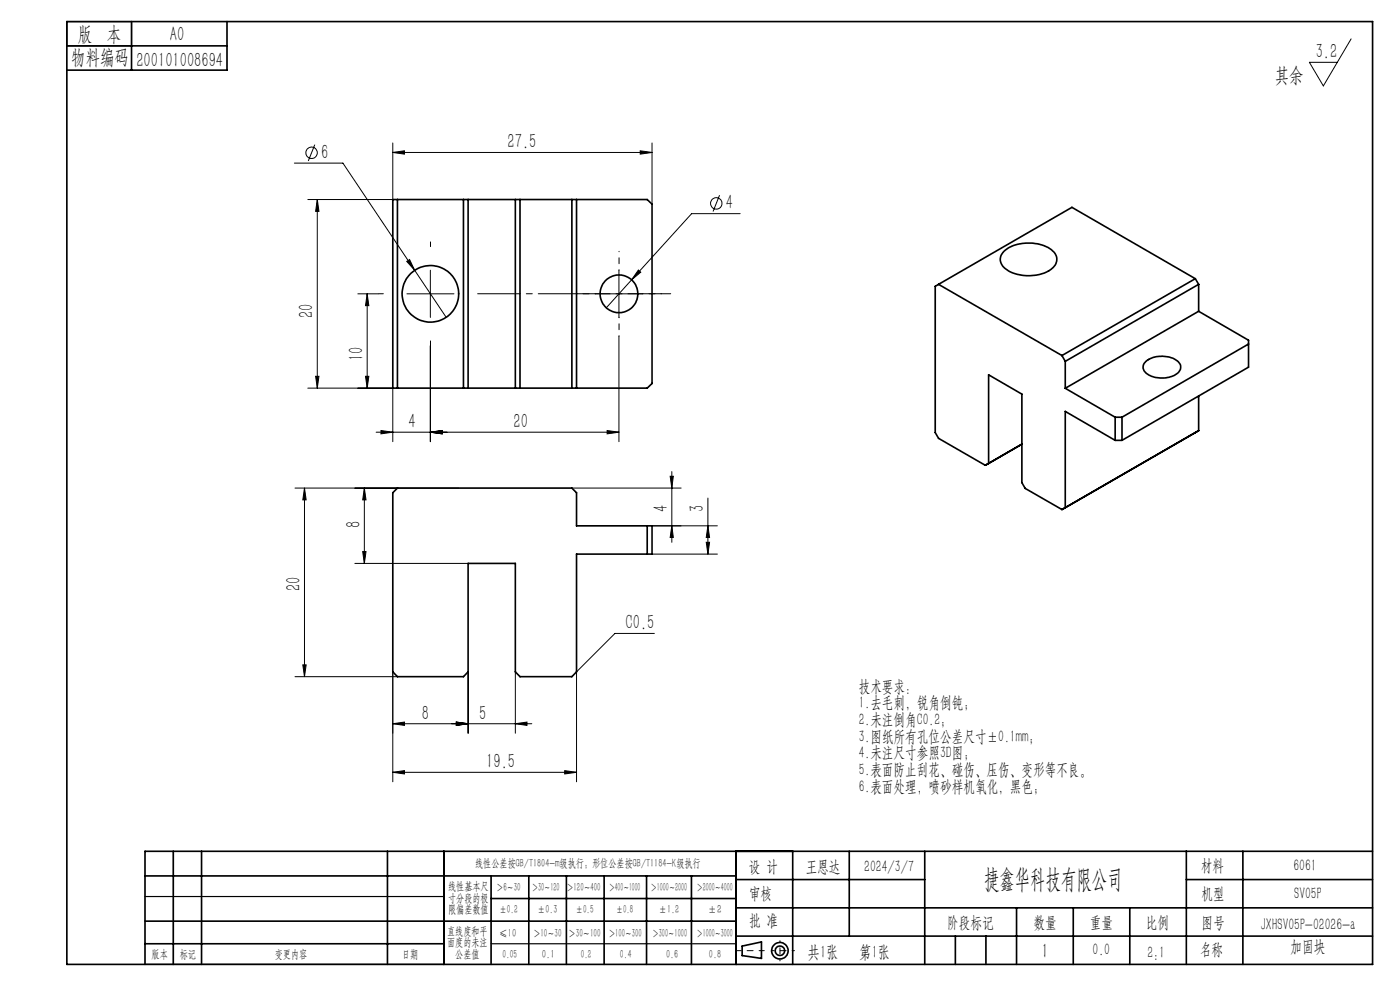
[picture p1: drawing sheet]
<svg xmlns="http://www.w3.org/2000/svg" width="297mm" height="210mm" viewBox="0 0 297 210" stroke-linecap="round" stroke-linejoin="round" font-family="sans-serif">
<g fill="none" stroke="#000" stroke-width=".21">
<path d="M286.6 8.2l-5.9 10-2.9-5h5.9M62.4 34.6h10.3l15.3 22.8M66.8 30.7l-1.4 3.4M83.3 32.3l2.5-.3v.7zM83.3 30.3v12h-18M83.3 32.3h55M135.8 32l2.5 .3-2.5 .4zM138.3 30.3v13M67.3 42.3v40M67.3 42.3l.4 2.5h-.7zM86.3 55.4l.6-.3 1.1 2.3zM88 57.4l6.7 9.9"/>
<path d="M91.3 57.3v10M131.3 57.3v10M135.4 57.3l.5 .4-1.9 1.7zM152.6 41.4l-1.3 3.5M157 45.3h-10.3l-18.1 20M67 79.8h.7l-.4 2.5zM75.9 62.3h4.4M77.5 79.8h.7l-.3 2.5zM77.9 62.3v20M77.9 62.3l.3 2.5h-.7zM86.3 62.3h10M91.3 73.3v20.4"/>
<path d="M126.3 62.3h10M131.3 71.3v22.4M65.3 82.3h18v11.4M79.8 91.7h51.5M80.8 91.3l2.5 .4-2.5 .3zM91.3 91.7l2.5-.4v.7zM128.8 91.3l2.5 .4-2.5 .3zM62.6 103.5h34.7M64.6 103.5v40M64.6 103.5l.3 2.5h-.7zM75.3 119.5h24M76.9 117h.7l-.3 2.5z"/>
<path d="M77.3 103.5v16M77.3 103.5l.3 2.5h-.7zM121.3 103.5h23.2M138.3 117.5h13.9M142.2 101h.6l-.3 2.5zM142.5 111.5l.3 2.5h-.6zM142.5 100v15M149.8 115h.7l-.3 2.5zM150.2 105.6v11.9M150.2 111.5l.3 2.5h-.7zM152.2 111.5h-13.9M138.8 134.4h-8.3l-8.2 8.1v23.3"/>
<path d="M62.6 143.5h21.7M64.2 141h.7l-.3 2.5zM83.3 153.5l2.5-.3v.7zM83.3 142.5v23.3M83.3 153.5h29.5M96.8 153.2l2.5 .3-2.5 .4zM99.3 142.5v13M109.3 153.5l2.5-.3v.7zM109.3 142.5v13M83.3 163.8l2.5-.3v.7zM83.3 163.8h39M119.8 163.5l2.5 .3-2.5 .4z"/>
<circle cx="66.1" cy="32.4" r="1.21"/>
<circle cx="152" cy="43.2" r="1.21"/>
</g>
<g fill="none" stroke="#000" stroke-width=".35">
<path d="M14.2 4.6h277v200h-277zM14.2 9.7h34M27.9 4.6v10.3M48.2 4.6v10.3h-34M83.3 42.3h54l1 1v38l-1 1h-54zM84.3 42.3v40M98.3 42.3v40M99.3 42.3v40M109.3 42.3v40M110.3 42.3v40M121.3 42.3v40M122.3 42.3v40"/>
<path d="M212.9 53.4a8.7 8.7 0 0 1 9.2-1 2.77 2.77 0 0 1 1.9 3.5 6.4 6.4 0 0 1-5.8 2.6 6.6 6.6 0 0 1-5.7-2.5 2.19 2.19 0 0 1 .4-2.6zM253.6 59.1l-28.3 16.3M253.6 59.1l.7 1.2M253.6 59.1l-26.2-15.1-28.3 16.3M199.1 60.3l-.7 .4v31l.7 1.3 9.9 5.7M199.1 60.3l26.2 15.1M225.3 75.4l.7 1.3M226 76.7v5.7M243.1 76.7a5.6 5.6 0 0 1 7 .2 1.65 1.65 0 0 1-.8 2.6 5.8 5.8 0 0 1-6.4-.7 1.5 1.5 0 0 1 .2-2.1zM254.3 66l-28.3 16.4M254.3 66l10.6 6.2v5.7l-26.9 15.5M254.3 60.3l-28.3 16.4"/>
<path d="M254.3 60.3v5.7M264.9 73l-26.9 15.5M209.7 98.3v-18.8l7.1 4.1v18.8l.7 1.2 7.8 4.5M209.7 98.3l-.7 .4M209.7 98.3l7.1-4.1-7.8 4.5M226 82.4l10.6 6.1M236.6 93.4l-10.6-6.1v20.4l-.7 .4M236.6 88.5v4.9M236.6 88.5h1.4M236.6 93.4h1.4M238 88.5v4.9M254.3 84v7.4"/>
<path d="M254.3 91.4l-29 16.7M254.3 91.4l-.7 .3M83.3 104.5l1-1h37l1 1v7h16v6h-16v25l-1 1h-11l-1-1v-23h-10v23l-1 1h-14l-1-1zM137.3 111.5v6M30.8 195.4h125.4M30.8 185.8h125.4M36.8 180.6v24M42.8 180.6v24M82.2 180.6v24M94.2 180.6v24M104.2 185.8v18.8M104.2 190.6h52"/>
<path d="M112.2 185.8v18.8M120.2 185.8v18.8M128.2 185.8v18.8M137.2 185.8v18.8M146.7 185.8v18.8M156.2 180.6v24M156.2 186.6h40M156.2 198.6h135M156.2 192.6h135M168.2 180.6v24M180.2 180.6v18M196.2 180.6v24"/>
<path d="M202.7 198.6v6M209.2 198.6v6M215.7 192.6v12M227.7 192.6v12M239.7 192.6v12M251.7 186.6h39.5M251.7 180.6v24M263.7 180.6v24M291.2 180.6h-260.4v24M30.8 200.2h63.4M157.4 200.7l4.1-.9v3.5l-4.1-.6z"/>
<circle cx="91.3" cy="62.3" r="6"/>
<circle cx="131.3" cy="62.3" r="4"/>
<circle cx="165.5" cy="201.7" r="1.74"/>
<circle cx="165.5" cy="201.7" r="1"/>
</g>
<path d="M131.3 57.3v-4M126.3 62.3h-4M131.3 67.3v4M136.3 62.3h4" fill="none" stroke="#000" stroke-width=".21" stroke-dasharray="15.2 1.3 1.3 1.3" stroke-dashoffset="15.1"/>
<path d="M91.3 52.3v-1M81.3 62.3h-1M91.3 72.3v1" fill="none" stroke="#000" stroke-width=".21" stroke-dasharray="15.2 1.3 1.3 1.3"/>
<path d="M101.3 62.3h41" fill="none" stroke="#000" stroke-width=".21" stroke-dasharray="15.2 1.3 1.3 1.3" stroke-dashoffset="6.2"/>
<path d="M162.1 201.7h-6" fill="none" stroke="#000" stroke-width=".21" stroke-dasharray="15.2 1.3 1.3 1.3" stroke-dashoffset="14.1"/>
<path d="M168.5 201.7h-4.8" fill="none" stroke="#000" stroke-width=".21" stroke-dasharray="15.2 1.3 1.3 1.3" stroke-dashoffset="14.7"/>
<path d="M165.5 199.6v4.2" fill="none" stroke="#000" stroke-width=".21" stroke-dasharray="15.2 1.3 1.3 1.3" stroke-dashoffset="15"/>
<path d="M14.2 4.6h13.7v5.1h-13.7zM30.8 190.2h63.4M30.8 204.6h63.4M104.2 200.2h52" fill="none" stroke="#000" stroke-width=".25"/>
<g fill="#000">
<path d="M67.3 42.3l.4 2.5h-.7zM67 79.8h.7l-.4 2.5zM77.9 62.3l.3 2.5h-.7zM77.5 79.8h.7l-.3 2.5z"/>
<path d="M149.8 115h.7l-.3 2.5zM150.2 111.5l.3 2.5h-.7z"/>
<path d="M64.2 141h.7l-.3 2.5zM64.6 103.5l.3 2.5h-.7zM76.9 117h.7l-.3 2.5zM77.3 103.5l.3 2.5h-.7zM142.5 111.5l.3 2.5h-.6zM142.2 101h.6l-.3 2.5z"/>
<path d="M96.8 153.2l2.5 .3-2.5 .4zM83.3 153.5l2.5-.3v.7zM109.3 153.5l2.5-.3v.7zM96.8 153.2l2.5 .3-2.5 .4zM135.8 32l2.5 .3-2.5 .4zM83.3 32.3l2.5-.3v.7zM91.3 91.7l2.5-.4v.7zM80.8 91.3l2.5 .4-2.5 .3zM128.8 91.3l2.5 .4-2.5 .3zM91.3 91.7l2.5-.4v.7z"/>
<path d="M83.3 163.8l2.5-.3v.7zM119.8 163.5l2.5 .3-2.5 .4zM86.3 55.4l1.7 2-1.1-2.3zM135.4 57.3l-1.4 2.1 1.9-1.7z"/>
</g>
<text font-size="5.6" x="208.8" y="188.3">捷鑫华科技有限公司</text>
<g font-size="4.4">
<text x="16.5" y="8.6">版 本</text>
<text x="36.1" y="8.6">A0</text>
<text x="15.1" y="13.7">物料编码</text>
<text x="28.9" y="14.2">200101008694</text>
<text x="270.5" y="17.3">其余</text>
<text x="279.1" y="12.3">3.2</text>
<text x="68.1" y="33.7">6</text>
<text x="107.7" y="31.4">27.5</text>
<text x="154" y="44.4">4</text>
<text x="66.5" y="67.5" transform="rotate(-90 66.5 67.5)">20</text>
<text x="77" y="76.7" transform="rotate(-90 77 76.7)">10</text>
<text x="86.7" y="90.8">4</text>
<text x="109" y="90.8">20</text>
<text x="76.4" y="112" transform="rotate(-90 76.4 112)">8</text>
<text x="141.6" y="108.5" transform="rotate(-90 141.6 108.5)">4</text>
<text x="149.3" y="108.7" transform="rotate(-90 149.3 108.7)">3</text>
<text x="63.7" y="125.4" transform="rotate(-90 63.7 125.4)">20</text>
<text x="132.7" y="133.5">C0.5</text>
<text x="89.5" y="152.6">8</text>
<text x="101.7" y="152.6">5</text>
<text x="103.2" y="162.9">19.5</text>
<text x="221" y="203.2">1</text>
</g>
<g font-size="3.8">
<text x="171.3" y="203.2">共1张</text>
<text x="182.3" y="203.2">第1张</text>
</g>
<g font-size="3.5">
<text x="182.2" y="146.7">技术要求：</text>
<text x="182.2" y="150.3">1.去毛刺，锐角倒钝；</text>
<text x="182.2" y="153.8">2.未注倒角C0.2；</text>
<text x="182.2" y="157.3">3.图纸所有孔位公差尺寸±0.1mm；</text>
<text x="182.2" y="160.9">4.未注尺寸参照3D图；</text>
<text x="182.2" y="164.4">5.表面防止刮花、碰伤、压伤、变形等不良。</text>
<text x="182.2" y="167.9">6.表面处理，喷砂样机氧化，黑色；</text>
<text x="158.9" y="184.9">设 计</text>
<text x="170.9" y="184.9">王恩达</text>
<text x="183.4" y="184.9">2024/3/7</text>
<text x="254.7" y="184.7">材料</text>
<text x="274.4" y="184.7">6061</text>
<text x="158.9" y="190.8">审核</text>
<text x="254.9" y="190.7">机型</text>
<text x="274.6" y="190.8">SV05P</text>
<text x="158.9" y="196.5">批 准</text>
<text x="200.9" y="196.9">阶段标记</text>
<text x="219.3" y="196.9">数量</text>
<text x="231.2" y="196.9">重量</text>
<text x="243.1" y="196.9">比例</text>
<text x="254.9" y="196.9">图号</text>
<text x="267.4" y="197.3">JXHSV05P-02026-a</text>
<text x="231.8" y="202.5">0.0</text>
<text x="243.4" y="203.2">2:1</text>
<text x="254.5" y="202.5">名称</text>
<text x="273.8" y="201.8">加固块</text>
</g>
<g font-size="2.5">
<text x="100.8" y="184">线性公差按GB/T1804-m级执行；形位公差按GB/T1184-K级执行</text>
<text x="95.1" y="188.8">线性基本尺</text>
<text x="95.1" y="191.3">寸分段的极</text>
<text x="105.3" y="189.1">＞6～30</text>
<text x="112.9" y="189.1">＞30～120</text>
<text x="120.2" y="188.9">＞120～400</text>
<text x="129.2" y="188.9">＞400～1000</text>
<text x="138.1" y="189.1">＞1000～2000</text>
<text x="147.8" y="189.1">＞2000～4000</text>
<text x="95.1" y="193.8">限偏差数值</text>
<text x="105.9" y="193.8">±0.2</text>
<text x="114.1" y="193.8">±0.3</text>
<text x="122.2" y="193.8">±0.5</text>
<text x="130.7" y="193.8">±0.8</text>
<text x="139.8" y="193.8">±1.2</text>
<text x="150.2" y="193.8">±2</text>
<text x="32.2" y="203.2">版本</text>
<text x="38.1" y="203.2">标记</text>
<text x="58.3" y="203.2">变更内容</text>
<text x="85.3" y="203.2">日期</text>
<text x="94.8" y="198.3">直线度和平</text>
<text x="94.8" y="200.7">面度的未注</text>
<text x="96.6" y="203.2">公差值</text>
<text x="105.9" y="198.7">≤10</text>
<text x="106.6" y="203.2">0.05</text>
<text x="113.2" y="198.7">＞10～30</text>
<text x="115" y="203.2">0.1</text>
<text x="120.6" y="198.7">＞30～100</text>
<text x="123.2" y="203.2">0.2</text>
<text x="129.1" y="198.7">＞100～300</text>
<text x="131.5" y="203.2">0.4</text>
<text x="138.4" y="198.7">＞300～1000</text>
<text x="141.3" y="203.2">0.6</text>
<text x="147.8" y="198.7">＞1000～3000</text>
<text x="150.4" y="203.2">0.8</text>
</g>
</svg>
